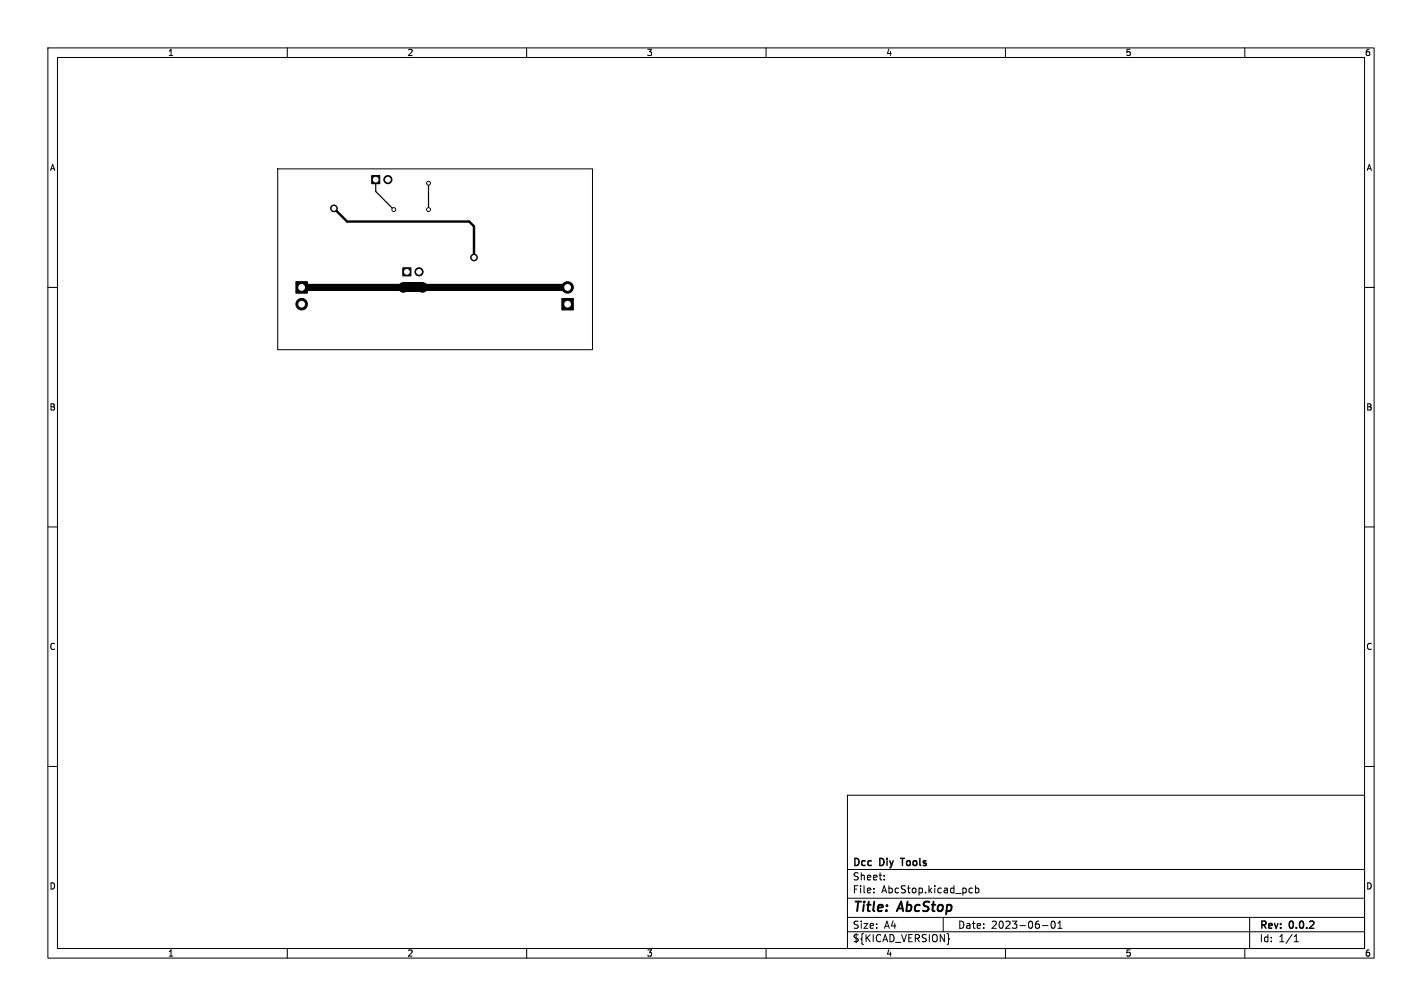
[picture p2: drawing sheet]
<svg xmlns="http://www.w3.org/2000/svg" width="297mm" height="210mm" viewBox="0 0 297 210" stroke-linecap="round" stroke-linejoin="round" font-family="sans-serif">
<g fill="none" stroke="#000" stroke-width=".21">
<path d="M10 10h277v190h-277zM12 12h273v186h-273zM60 10v2M110 10v2M160 10v2M210 10v2M260 10v2M58 35.3h65.8v37.7h-65.8zM10 60h2M285 60h2M10 110h2M285 110h2"/>
<path d="M10 160h2M285 160h2M177 166h108v32h-108zM60 198v2M110 198v2M160 198v2M177 194.5h108M177 191.5h108M177 187.5h108M177 181.5h108M182.5 186.3v.1M182.5 185.5v.1"/>
<path d="M184.7 183.6v.1M184.7 182.8v.1M197 191.5v3M198.1 195.8l.2 .2-.2 .2M202.5 186.3h.6M202.5 185.5h.6M203.7 185.5l.5-.1 .3 .3-.2 .6h-.6M203.7 184.9v1.5M210 198v2M217.7 193.2h1.2M219.7 192.4l.2-.1a.8 .8 0 0 1 .5 .7 .8 .8 0 0 1-.5 .8 1 1 0 0 1-.2-1.4zM221 193.8h.8"/>
<path d="M221 192.7l.4-.4v1.5M260 198v2M261 191.5v6.5M270.3 196.6h.9M270.3 195.5l.4-.4v1.5"/>
</g>
<path d="M84.3 59h4v2h-4z" fill="#000"/>
<g fill="#000" stroke="#000" stroke-width=".21">
<path d="M77.6 36.6h1.7v1.7h-1.7zM61.8 58.8h2.4v2.4h-2.4zM84.1 55.9h1.7v1.7h-1.7zM117.4 62.3h2.4v2.4h-2.4z"/>
<circle cx="81" cy="37.5" r=".85"/>
<circle cx="89.5" cy="38.3" r=".4"/>
<circle cx="69.7" cy="43.5" r=".7"/>
<circle cx="82.3" cy="43.7" r=".4"/>
<circle cx="84.2" cy="60" r="1"/>
<circle cx="87.5" cy="56.7" r=".85"/>
<circle cx="88.2" cy="60" r="1"/>
<circle cx="89.5" cy="43.7" r=".4"/>
<circle cx="99" cy="53.7" r=".7"/>
<circle cx="118.5" cy="60" r="1.2"/>
<circle cx="63" cy="63.5" r="1.2"/>
</g>
<path d="M63 60h21.3M88.3 60h30.2" fill="none" stroke="#000" stroke-width="1.5"/>
<path d="M69.7 43.5l2.8 2.8h25.5l1 1v6.4" fill="none" stroke="#000" stroke-width=".5"/>
<path d="M78.5 37.5v2.5l3.8 3.7M89.5 38.3v5.4" fill="none" stroke="#000" stroke-width=".25"/>
<g fill="#fff" stroke="#fff" stroke-width=".21">
<circle cx="99" cy="53.7" r=".4"/>
<circle cx="69.7" cy="43.5" r=".4"/>
<circle cx="89.5" cy="43.8" r=".2"/>
<circle cx="89.5" cy="38.2" r=".2"/>
<circle cx="82.2" cy="43.8" r=".2"/>
<circle cx="85" cy="56.8" r=".5"/>
<circle cx="87.5" cy="56.8" r=".5"/>
<circle cx="78.5" cy="37.5" r=".5"/>
<circle cx="81" cy="37.5" r=".5"/>
<circle cx="63" cy="60" r=".6"/>
<circle cx="63" cy="63.5" r=".6"/>
<circle cx="118.5" cy="63.5" r=".6"/>
<circle cx="118.5" cy="60" r=".6"/>
</g>
<g font-size="2.8">
<text x="178" y="190.8">Title:</text>
<text x="187.5" y="190.8">AbcStop</text>
</g>
<g font-size="2.1">
<text x="178" y="183.9">Sheet:</text>
<text x="178" y="181.1">Dcc</text>
<text x="183.7" y="181.1">Diy</text>
<text x="188.6" y="181.1">Tools</text>
<text x="178" y="186.6">File:</text>
<text x="184" y="186.6">AbcStop.kicad_pcb</text>
<text x="178" y="196.8">${KICAD_VERSION}</text>
<text x="178" y="194">Size:</text>
<text x="184.6" y="194">A4</text>
<text x="200" y="194">Date:</text>
<text x="206.9" y="194">2023-06-01</text>
<text x="263" y="194.2">Rev:</text>
<text x="263" y="196.8">Id:</text>
<text x="267" y="196.8">1/1</text>
<text x="269.2" y="194.2">0.0.2</text>
</g>
<g font-size="1.8">
<text x="35" y="11.8">1</text>
<text x="85" y="11.8">2</text>
<text x="135" y="11.8">3</text>
<text x="185" y="11.8">4</text>
<text x="235" y="11.8">5</text>
<text x="285" y="11.8">6</text>
<text x="10.4" y="35.8">A</text>
<text x="285.4" y="35.8">A</text>
<text x="10.3" y="85.8">B</text>
<text x="285.3" y="85.8">B</text>
<text x="10.3" y="135.8">C</text>
<text x="285.3" y="135.8">C</text>
<text x="10.3" y="185.8">D</text>
<text x="285.3" y="185.8">D</text>
<text x="35" y="199.8">1</text>
<text x="85" y="199.8">2</text>
<text x="135" y="199.8">3</text>
<text x="185" y="199.8">4</text>
<text x="235" y="199.8">5</text>
<text x="285" y="199.8">6</text>
</g>
</svg>
